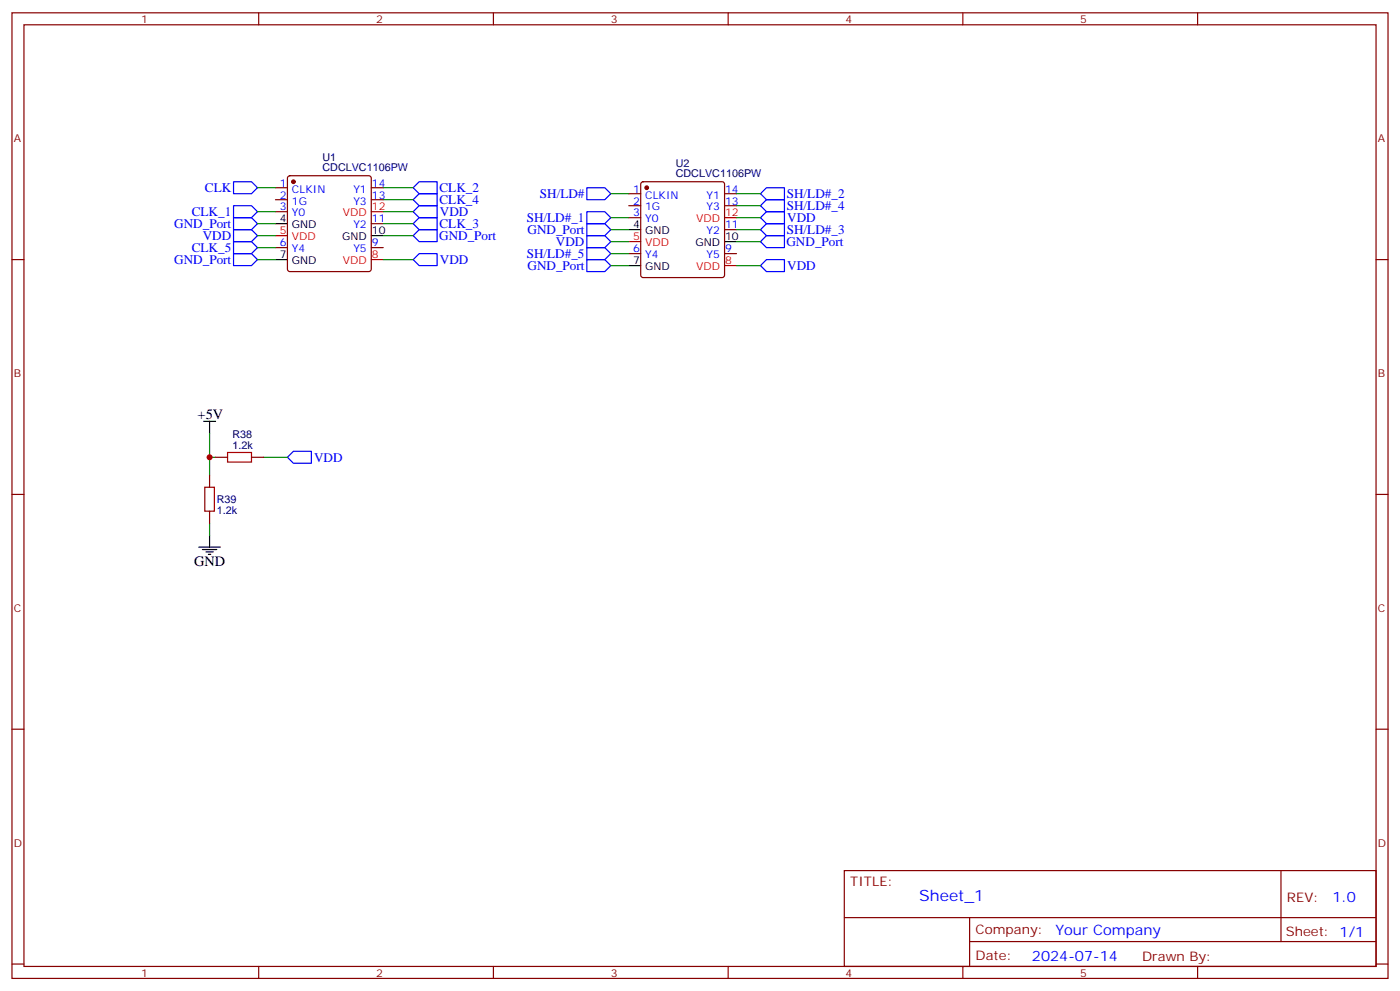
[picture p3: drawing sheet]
<svg xmlns="http://www.w3.org/2000/svg" width="412mm" height="292mm" viewBox="0 0 412 292" stroke-linecap="round" stroke-linejoin="round" font-family="sans-serif">
<g fill="none" stroke="#870000" stroke-width=".35">
<path d="M3.5 3.8h405.4v284.3h-405.4zM7.1 7.3h398.2v277.3h-398.2zM76.2 3.8v3.5M145.3 3.8v3.5M214.5 3.8v3.5M283.6 3.8v3.5M352.8 3.8v3.5M81.1 55.3h3.6M81.1 58.8h3.6M84.9 52l.5-.2h23.3l.5 .2 .2 .5v26.8l-.3 .5-.4 .2h-23.3l-.5-.3-.2-.4v-26.8zM109.4 55.3h3.5M109.4 58.8h3.5"/>
<path d="M185.2 57h3.5M189 53.7l.4-.2h23.3l.5 .2 .2 .5v26.8l-.2 .5-.5 .2h-23.3l-.5-.2-.2-.5v-26.8zM213.4 57h3.6M3.5 76.4h3.6M81.1 72.9h3.6M81.1 62.3h3.6M109.4 65.9h3.5M109.4 72.9h3.5M185.2 60.6h3.5M185.2 74.7h3.5M185.2 64.1h3.5M213.4 60.6h3.6"/>
<path d="M213.4 67.6h3.6M213.4 74.7h3.6M405.3 76.4h3.6M61.7 139.9v3.6M63.5 134.7h3.5M74.1 134.7h3.5M3.5 145.6h3.6M61.7 150.5v3.6M405.3 145.6h3.6M3.5 214.7h3.6M405.3 214.7h3.6M248.7 256.4h156.6v28.2h-156.6z"/>
<path d="M377.3 256.4v20.9M248.7 270.2h156.5M285.6 277.3h119.6M285.6 270.2v14.1M3.5 283.9h3.6M76.2 284.6v3.5M145.3 284.6v3.5M214.5 284.6v3.5M283.6 284.6v3.5M352.8 284.6v3.5M405.3 283.9h3.6"/>
</g>
<path d="M81.1 69.4h3.6M109.4 62.3h3.5M109.4 76.4h3.5M185.2 71.2h3.5M213.4 64.1h3.6M213.4 78.2h3.6" fill="none" stroke="#f00" stroke-width=".35"/>
<g fill="none" stroke="#000" stroke-width=".35">
<path d="M81.1 76.4h3.6M81.1 65.9h3.6M109.4 69.4h3.5M185.2 78.2h3.5M185.2 67.6h3.5M213.4 71.2h3.6M60 124.1h3.5M61.7 124.1v3.5M61.7 157.6v3.5M58.6 161.1h6.3M59.6 161.8h4.3M60.7 162.5h2.1"/>
<path d="M61.4 163.2h.7"/>
</g>
<g fill="#870000" stroke="#870000" stroke-width=".35">
<circle cx="86.4" cy="53.5" r=".53"/>
<circle cx="190.5" cy="55.3" r=".53"/>
</g>
<g fill="none" stroke="#00f" stroke-width=".35">
<path d="M68.8 53.5h5.3l1.7 1.8-1.7 1.7h-5.3zM121.7 55.3l1.8-1.8h5.3v3.5h-5.3zM121.7 58.8l1.8-1.8h5.3v3.6h-5.3zM172.9 55.3h5.3l1.7 1.7-1.7 1.8h-5.3zM224 57l1.8-1.7h5.3v3.5h-5.3zM68.8 71.2h5.3l1.7 1.7-1.7 1.8h-5.3zM68.8 60.6h5.3l1.7 1.7-1.7 1.8h-5.3zM68.8 74.7h5.3l1.7 1.7-1.7 1.8h-5.3zM68.8 67.6h5.3l1.7 1.8-1.7 1.8h-5.3zM68.8 64.1h5.3l1.7 1.8-1.7 1.7h-5.3zM121.7 65.9l1.8-1.8h5.3v3.5h-5.3zM121.7 62.3l1.8-1.7h5.3v3.5h-5.3z"/>
<path d="M121.7 69.4l1.8-1.8h5.3v3.6h-5.3zM121.7 76.4l1.8-1.7h5.3v3.5h-5.3zM172.9 62.3h5.3l1.7 1.8-1.7 1.8h-5.3zM172.9 72.9h5.3l1.7 1.8-1.7 1.7h-5.3zM172.9 76.4h5.3l1.7 1.8-1.7 1.8h-5.3zM172.9 69.4h5.3l1.7 1.8-1.7 1.7h-5.3zM172.9 65.9h5.3l1.7 1.7-1.7 1.8h-5.3zM224 60.6l1.8-1.8h5.3v3.5h-5.3zM224 67.6l1.8-1.7h5.3v3.5h-5.3zM224 64.1l1.8-1.8h5.3v3.6h-5.3zM224 78.2l1.8-1.8h5.3v3.6h-5.3zM224 71.2l1.8-1.8h5.3v3.5h-5.3z"/>
<path d="M84.7 134.7l1.7-1.8h5.3v3.5h-5.3z"/>
</g>
<g fill="none" stroke="#008700" stroke-width=".35">
<path d="M75.8 55.3h5.3M112.9 55.3h8.8M112.9 58.8h8.8M179.9 57h5.3M217 57h7M75.8 62.3h5.3M75.8 72.9h5.3M75.8 65.9h5.3M75.8 69.4h5.3M75.8 76.4h5.3M112.9 62.3h8.8M112.9 65.9h8.8"/>
<path d="M112.9 69.4h8.8M112.9 76.4h8.8M179.9 64.1h5.3M179.9 74.7h5.3M179.9 67.6h5.3M179.9 71.2h5.3M179.9 78.2h5.3M217 64.1h7M217 67.6h7M217 60.6h7M217 71.2h7M217 78.2h7"/>
<path d="M61.7 134.7h1.8M61.7 127.6v12.3M77.6 134.7h7.1M61.7 154.1v3.5"/>
</g>
<path d="M67 133.2h7.1v2.9h-7.1zM60.3 143.5h2.8v7h-2.8z" fill="none" stroke="#a10000" stroke-width=".35"/>
<circle cx="61.7" cy="134.7" r=".88" fill="#c00"/>
<text font-size="4.6" fill="#00f" x="270.8" y="265.4">Sheet_1</text>
<g font-size="4.2">
<text x="58.2" y="123.4">+5V</text>
<text x="57.1" y="166.8">GND</text>
</g>
<g font-size="4.2" fill="#00f">
<text x="392.5" y="265.6">1.0</text>
<text x="310.9" y="275.2">Your Company</text>
<text x="304" y="283">2024-07-14</text>
</g>
<g font-size="3.9" fill="#00f">
<text x="60.4" y="56.5">CLK</text>
<text x="129.5" y="56.5">CLK_2</text>
<text x="159" y="58.3">SH/LD#</text>
<text x="231.8" y="58.3">SH/LD#_2</text>
<text x="56.5" y="63.6">CLK_1</text>
<text x="129.5" y="60.1">CLK_4</text>
<text x="129.6" y="63.7">VDD</text>
<text x="155.2" y="65.4">SH/LD#_1</text>
<text x="231.8" y="61.8">SH/LD#_4</text>
<text x="231.9" y="65.4">VDD</text>
<text x="51.3" y="67.1">GND_Port</text>
<text x="59.7" y="70.7">VDD</text>
<text x="129.4" y="70.7">GND_Port</text>
<text x="129.5" y="67.1">CLK_3</text>
<text x="155.4" y="68.9">GND_Port</text>
<text x="231.8" y="68.9">SH/LD#_3</text>
<text x="51.3" y="77.7">GND_Port</text>
<text x="56.5" y="74.2">CLK_5</text>
<text x="129.6" y="77.8">VDD</text>
<text x="155.2" y="75.9">SH/LD#_5</text>
<text x="163.8" y="72.4">VDD</text>
<text x="231.7" y="72.4">GND_Port</text>
<text x="155.4" y="79.5">GND_Port</text>
<text x="231.9" y="79.6">VDD</text>
<text x="92.5" y="136">VDD</text>
</g>
<g font-size="3.9" fill="#800">
<text x="250.5" y="260.9">TITLE:</text>
<text x="379.1" y="265.6">REV:</text>
<text x="287.4" y="275.1">Company:</text>
<text x="378.7" y="275.8">Sheet: 1/1</text>
<text x="287.4" y="282.8">Date:</text>
<text x="336.4" y="282.9">Drawn By:</text>
</g>
<g font-size="3.2" fill="#800">
<text x="41.6" y="6.8">1</text>
<text x="110.8" y="6.8">2</text>
<text x="179.9" y="6.8">3</text>
<text x="249.1" y="6.8">4</text>
<text x="318.2" y="6.8">5</text>
<text x="4.1" y="41.9">A</text>
<text x="405.9" y="41.9">A</text>
<text x="4.1" y="111">B</text>
<text x="405.9" y="111">B</text>
<text x="4.1" y="180.2">C</text>
<text x="405.9" y="180.2">C</text>
<text x="4.1" y="249.3">D</text>
<text x="405.9" y="249.3">D</text>
<text x="41.6" y="287.6">1</text>
<text x="110.8" y="287.6">2</text>
<text x="179.9" y="287.6">3</text>
<text x="249.1" y="287.6">4</text>
<text x="318.2" y="287.6">5</text>
</g>
<g font-size="3.2" fill="#000080">
<text x="95" y="47.4">U1</text>
<text x="95" y="50.5">CDCLVC1106PW</text>
<text x="199.1" y="52.2">CDCLVC1106PW</text>
<text x="199.1" y="49.2">U2</text>
<text x="68.5" y="129.1">R38</text>
<text x="68.5" y="132.2">1.2k</text>
<text x="63.9" y="148.2">R39</text>
<text x="63.9" y="151.3">1.2k</text>
</g>
<g font-size="3.2" fill="#00f">
<text x="82.5" y="58.5">2</text>
<text x="82.5" y="54.9">1</text>
<text x="86" y="56.7">CLKIN</text>
<text x="104.1" y="56.7">Y1</text>
<text x="109.5" y="54.9">14</text>
<text x="109.5" y="58.5">13</text>
<text x="186.5" y="56.7">1</text>
<text x="190" y="58.5">CLKIN</text>
<text x="208.2" y="58.5">Y1</text>
<text x="213.6" y="56.7">14</text>
<text x="82.5" y="62">3</text>
<text x="86" y="63.7">Y0</text>
<text x="86" y="60.2">1G</text>
<text x="104.1" y="60.2">Y3</text>
<text x="109.5" y="65.5">11</text>
<text x="186.5" y="63.7">3</text>
<text x="186.5" y="60.2">2</text>
<text x="190" y="65.5">Y0</text>
<text x="190" y="62">1G</text>
<text x="208.2" y="62">Y3</text>
<text x="213.6" y="60.2">13</text>
<text x="104.1" y="67.3">Y2</text>
<text x="208.2" y="69">Y2</text>
<text x="213.6" y="67.3">11</text>
<text x="82.5" y="72.6">6</text>
<text x="86" y="74.3">Y4</text>
<text x="104.1" y="74.3">Y5</text>
<text x="109.5" y="72.6">9</text>
<text x="186.5" y="74.3">6</text>
<text x="190" y="76.1">Y4</text>
<text x="208.2" y="76.1">Y5</text>
<text x="213.6" y="74.3">9</text>
</g>
<g font-size="3.2">
<text x="82.5" y="65.5">4</text>
<text x="86" y="67.3">GND</text>
<text x="100.8" y="70.8">GND</text>
<text x="109.5" y="69">10</text>
<text x="186.5" y="67.3">4</text>
<text x="190" y="69">GND</text>
<text x="213.6" y="70.8">10</text>
<text x="82.5" y="76.1">7</text>
<text x="86" y="77.9">GND</text>
<text x="186.5" y="77.9">7</text>
<text x="204.8" y="72.6">GND</text>
<text x="190" y="79.6">GND</text>
</g>
<g font-size="3.2" fill="#f00">
<text x="101" y="63.7">VDD</text>
<text x="109.5" y="62">12</text>
<text x="205.1" y="65.5">VDD</text>
<text x="213.6" y="63.7">12</text>
<text x="82.5" y="69">5</text>
<text x="86" y="70.8">VDD</text>
<text x="186.5" y="70.8">5</text>
<text x="101" y="77.9">VDD</text>
<text x="109.5" y="76.1">8</text>
<text x="190" y="72.6">VDD</text>
<text x="213.6" y="77.9">8</text>
<text x="205.1" y="79.6">VDD</text>
</g>
</svg>
